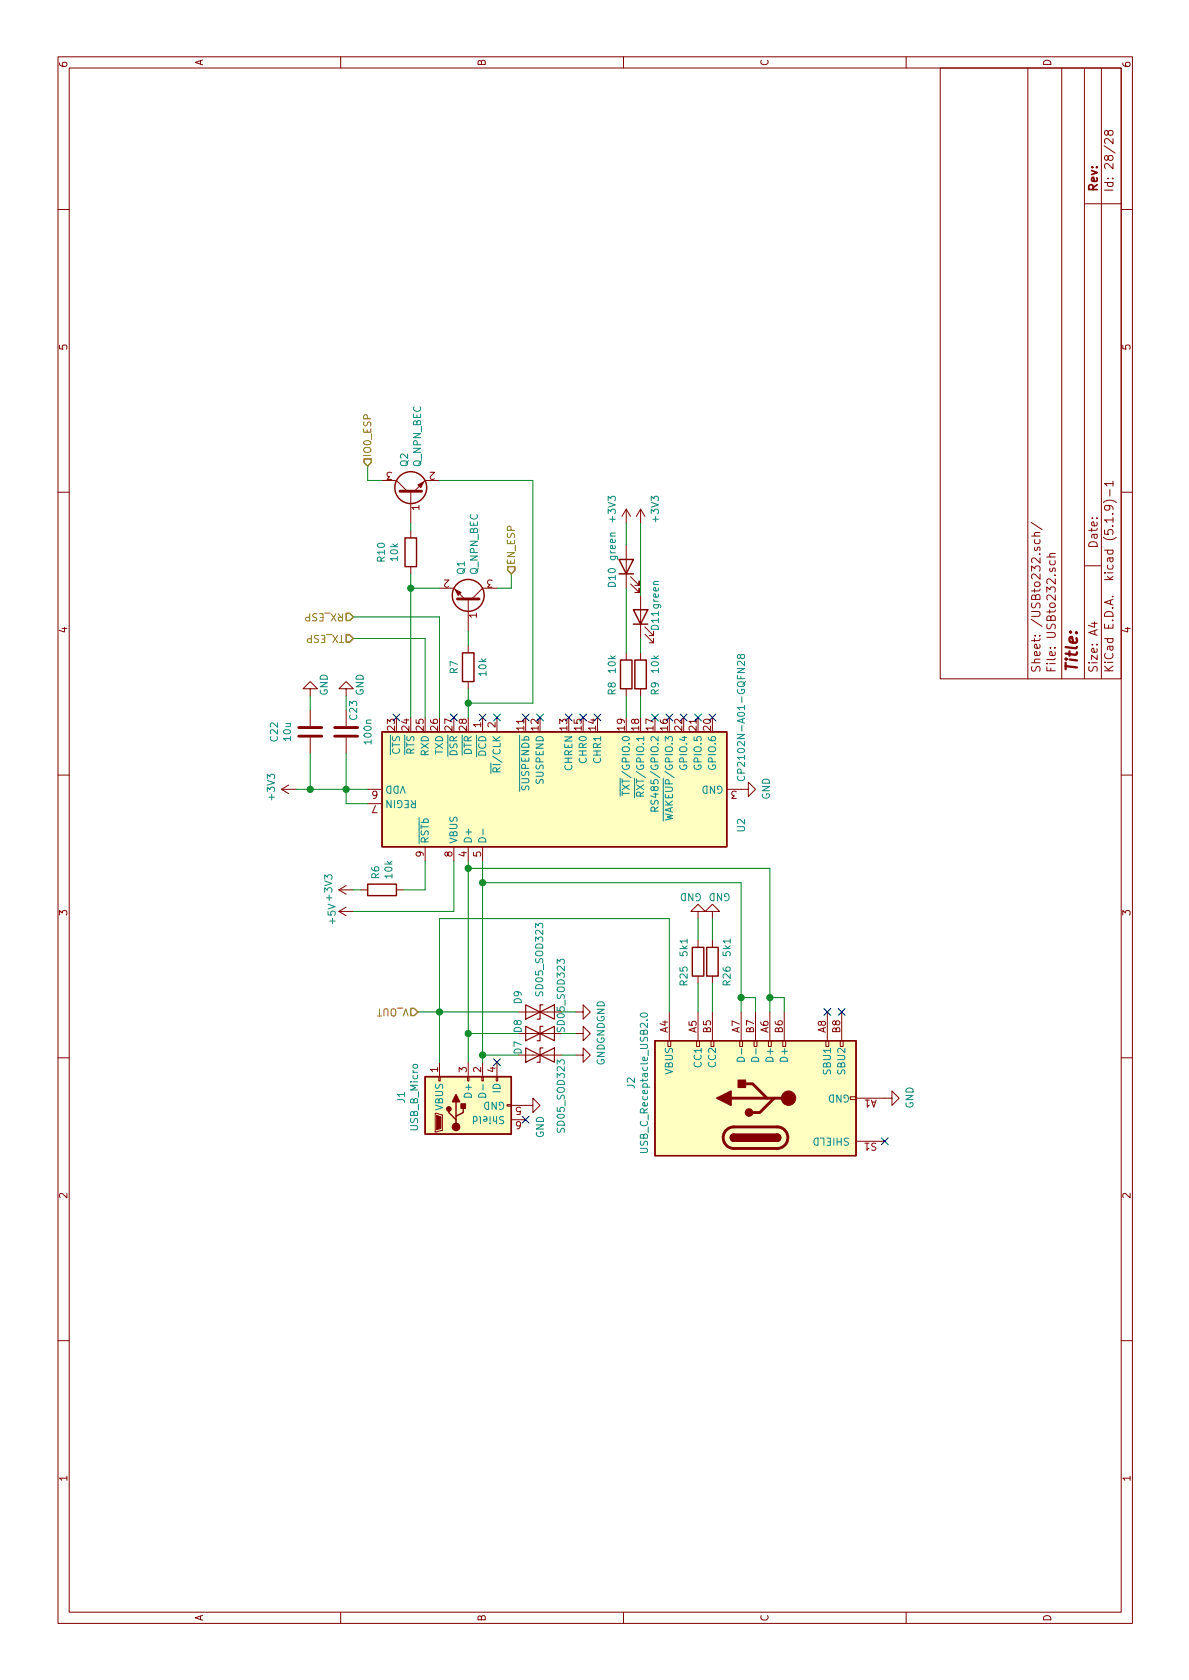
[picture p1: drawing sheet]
EESchema Schematic File Version 4
EELAYER 30 0
EELAYER END
$Descr A4 11693 8268
encoding utf-8
Sheet 28 28
Title ""
Date ""
Rev ""
Comp ""
Comment1 ""
Comment2 ""
Comment3 ""
Comment4 ""
$EndDescr
$Comp
L Logic_KiCad-rescue:USB_B_Micro-Connector J?
U 1 1
P 4000 3250
AR Path="/5FB5E45C" Ref="J?"  Part="1" 
AR Path="/5FBB3550/5FB5E45C" Ref="J1"  Part="1" 
AR Path="/5F78DB3E/5FB5E45C" Ref="J?"  Part="1" 
F 0 "J1" H 4057 3717 50  0000 C CNN
F 1 "USB_B_Micro" H 4057 3626 50  0000 C CNN
F 2 "Connector_USB:USB_Micro-B_Wuerth_629105150521" H 4150 3200 50  0001 C CNN
F 3 "~" H 4150 3200 50  0001 C CNN
F 4 "C319164" H 4000 3250 50  0001 C CNN "LCSC"
F 5 "0;0;0" H 4000 3250 50  0001 C CNN "JLCPCB_CORRECTION"
	1    4000 3250
	1    0    0    -1  
$EndComp
$Comp
L power:GND #PWR032
U 1 1
P 4000 3650
AR Path="/5FBB3550/5FB5E462" Ref="#PWR032"  Part="1" 
AR Path="/5FB5E462" Ref="#PWR?"  Part="1" 
AR Path="/5F78DB3E/5FB5E462" Ref="#PWR?"  Part="1" 
F 0 "#PWR032" H 4000 3400 50  0001 C CNN
F 1 "GND" H 3850 3550 50  0000 C CNN
F 2 "" H 4000 3650 50  0001 C CNN
F 3 "" H 4000 3650 50  0001 C CNN
	1    4000 3650
	1    0    0    -1  
$EndComp
Wire Wire Line
	4300 3350 4350 3350
Wire Wire Line
	4300 3050 4650 3050
$Comp
L Diode:SD05_SOD323 D7
U 1 1
P 4350 3750
AR Path="/5FBB3550/5FB5E46C" Ref="D7"  Part="1" 
AR Path="/5FB5E46C" Ref="D?"  Part="1" 
AR Path="/5F78DB3E/5FB5E46C" Ref="D?"  Part="1" 
F 0 "D7" V 4500 3750 50  0000 R CNN
F 1 "SD05_SOD323" V 4200 4300 50  0000 R CNN
F 2 "Diode_SMD:D_SOD-323" H 4350 3550 50  0001 C CNN
F 3 "https://www.littelfuse.com/~/media/electronics/datasheets/tvs_diode_arrays/littelfuse_tvs_diode_array_sd_c_datasheet.pdf.pdf" H 4350 3750 50  0001 C CNN
F 4 "neosazovat" H 4350 3750 50  0001 C CNN "LCSC"
F 5 "0;0;0" H 4350 3750 50  0001 C CNN "JLCPCB_CORRECTION"
	1    4350 3750
	0    -1   -1   0   
$EndComp
$Comp
L Diode:SD05_SOD323 D8
U 1 1
P 4500 3750
AR Path="/5FBB3550/5FB5E473" Ref="D8"  Part="1" 
AR Path="/5FB5E473" Ref="D?"  Part="1" 
AR Path="/5F78DB3E/5FB5E473" Ref="D?"  Part="1" 
F 0 "D8" V 4650 3750 50  0000 R CNN
F 1 "SD05_SOD323" V 4350 3750 50  0000 R CNN
F 2 "Diode_SMD:D_SOD-323" H 4500 3550 50  0001 C CNN
F 3 "https://www.littelfuse.com/~/media/electronics/datasheets/tvs_diode_arrays/littelfuse_tvs_diode_array_sd_c_datasheet.pdf.pdf" H 4500 3750 50  0001 C CNN
F 4 "neosazovat" H 4500 3750 50  0001 C CNN "LCSC"
F 5 "0;0;0" H 4500 3750 50  0001 C CNN "JLCPCB_CORRECTION"
	1    4500 3750
	0    -1   -1   0   
$EndComp
$Comp
L Diode:SD05_SOD323 D9
U 1 1
P 4650 3750
AR Path="/5FBB3550/5FB5E47A" Ref="D9"  Part="1" 
AR Path="/5FB5E47A" Ref="D?"  Part="1" 
AR Path="/5F78DB3E/5FB5E47A" Ref="D?"  Part="1" 
F 0 "D9" V 4800 3700 50  0000 R CNN
F 1 "SD05_SOD323" V 4650 3650 50  0000 R CNN
F 2 "Diode_SMD:D_SOD-323" H 4650 3550 50  0001 C CNN
F 3 "https://www.littelfuse.com/~/media/electronics/datasheets/tvs_diode_arrays/littelfuse_tvs_diode_array_sd_c_datasheet.pdf.pdf" H 4650 3750 50  0001 C CNN
F 4 "neosazovat" H 4650 3750 50  0001 C CNN "LCSC"
F 5 "0;0;0" H 4650 3750 50  0001 C CNN "JLCPCB_CORRECTION"
	1    4650 3750
	0    -1   -1   0   
$EndComp
$Comp
L power:GND #PWR033
U 1 1
P 4350 4000
AR Path="/5FBB3550/5FB5E480" Ref="#PWR033"  Part="1" 
AR Path="/5FB5E480" Ref="#PWR?"  Part="1" 
AR Path="/5F78DB3E/5FB5E480" Ref="#PWR?"  Part="1" 
F 0 "#PWR033" H 4350 3750 50  0001 C CNN
F 1 "GND" H 4355 3827 50  0000 C CNN
F 2 "" H 4350 4000 50  0001 C CNN
F 3 "" H 4350 4000 50  0001 C CNN
	1    4350 4000
	1    0    0    -1  
$EndComp
$Comp
L power:GND #PWR034
U 1 1
P 4500 4000
AR Path="/5FBB3550/5FB5E486" Ref="#PWR034"  Part="1" 
AR Path="/5FB5E486" Ref="#PWR?"  Part="1" 
AR Path="/5F78DB3E/5FB5E486" Ref="#PWR?"  Part="1" 
F 0 "#PWR034" H 4500 3750 50  0001 C CNN
F 1 "GND" H 4505 3827 50  0000 C CNN
F 2 "" H 4500 4000 50  0001 C CNN
F 3 "" H 4500 4000 50  0001 C CNN
	1    4500 4000
	1    0    0    -1  
$EndComp
$Comp
L power:GND #PWR035
U 1 1
P 4650 4000
AR Path="/5FBB3550/5FB5E48C" Ref="#PWR035"  Part="1" 
AR Path="/5FB5E48C" Ref="#PWR?"  Part="1" 
AR Path="/5F78DB3E/5FB5E48C" Ref="#PWR?"  Part="1" 
F 0 "#PWR035" H 4650 3750 50  0001 C CNN
F 1 "GND" H 4655 3827 50  0000 C CNN
F 2 "" H 4650 4000 50  0001 C CNN
F 3 "" H 4650 4000 50  0001 C CNN
	1    4650 4000
	1    0    0    -1  
$EndComp
Wire Wire Line
	4350 3900 4350 4000
Wire Wire Line
	4500 3900 4500 4000
Wire Wire Line
	4650 3900 4650 4000
Wire Wire Line
	4350 3600 4350 3350
Connection ~ 4350 3350
Wire Wire Line
	4650 3600 4650 3050
Connection ~ 4650 3050
Wire Wire Line
	4500 3600 4500 3250
Connection ~ 4500 3250
Wire Wire Line
	4500 3250 4300 3250
NoConn ~ 4300 3450
Wire Wire Line
	4650 2900 4650 3050
Wire Wire Line
	4500 3250 5650 3250
Wire Wire Line
	4350 3350 5550 3350
Text HLabel 4650 2900 1    50   Input ~ 0
V_OUT
NoConn ~ 3900 3650
$Comp
L Connector:USB_C_Receptacle_USB2.0 J2
U 1 1
P 4050 5250
F 0 "J2" H 4157 6117 50  0000 C CNN
F 1 "USB_C_Receptacle_USB2.0" H 4157 6026 50  0000 C CNN
F 2 "Connector_USB:USB_C_Receptacle_HRO_TYPE-C-31-M-12" H 4200 5250 50  0001 C CNN
F 3 "https://www.usb.org/sites/default/files/documents/usb_type-c.zip" H 4200 5250 50  0001 C CNN
F 4 "1.8;0;180" H 4050 5250 50  0001 C CNN "JLCPCB_CORRECTION"
F 5 "C165948" H 4050 5250 50  0001 C CNN "LCSC"
	1    4050 5250
	1    0    0    -1  
$EndComp
Wire Wire Line
	4650 4650 5300 4650
Wire Wire Line
	5300 4650 5300 3050
Wire Wire Line
	5300 3050 4650 3050
Wire Wire Line
	5550 5150 5550 3350
Wire Wire Line
	5650 5350 5650 3250
$Comp
L power:GND #PWR0226
U 1 1
P 4050 6150
AR Path="/5FBB3550/604B0E91" Ref="#PWR0226"  Part="1" 
AR Path="/604B0E91" Ref="#PWR?"  Part="1" 
AR Path="/5F78DB3E/604B0E91" Ref="#PWR?"  Part="1" 
F 0 "#PWR0226" H 4050 5900 50  0001 C CNN
F 1 "GND" H 4055 5977 50  0000 C CNN
F 2 "" H 4050 6150 50  0001 C CNN
F 3 "" H 4050 6150 50  0001 C CNN
	1    4050 6150
	1    0    0    -1  
$EndComp
NoConn ~ 3750 6150
$Comp
L Device:R R25
U 1 1
P 5000 4850
F 0 "R25" V 4900 4750 50  0000 C CNN
F 1 "5k1" V 4900 4950 50  0000 C CNN
F 2 "Resistor_SMD:R_0402_1005Metric" V 4930 4850 50  0001 C CNN
F 3 "~" H 5000 4850 50  0001 C CNN
F 4 "0;0;0" H 5000 4850 50  0001 C CNN "JLCPCB_CORRECTION"
F 5 "C25905" H 5000 4850 50  0001 C CNN "LCSC"
	1    5000 4850
	0    1    1    0   
$EndComp
$Comp
L Device:R R26
U 1 1
P 5000 4950
F 0 "R26" V 5100 4850 50  0000 C CNN
F 1 "5k1" V 5100 5050 50  0000 C CNN
F 2 "Resistor_SMD:R_0402_1005Metric" V 4930 4950 50  0001 C CNN
F 3 "~" H 5000 4950 50  0001 C CNN
F 4 "0;0;0" H 5000 4950 50  0001 C CNN "JLCPCB_CORRECTION"
F 5 "C25905" H 5000 4950 50  0001 C CNN "LCSC"
	1    5000 4950
	0    1    1    0   
$EndComp
$Comp
L power:GND #PWR0227
U 1 1
P 5300 4850
AR Path="/5FBB3550/604B514C" Ref="#PWR0227"  Part="1" 
AR Path="/604B514C" Ref="#PWR?"  Part="1" 
AR Path="/5F78DB3E/604B514C" Ref="#PWR?"  Part="1" 
F 0 "#PWR0227" H 5300 4600 50  0001 C CNN
F 1 "GND" H 5350 4700 50  0000 C CNN
F 2 "" H 5300 4850 50  0001 C CNN
F 3 "" H 5300 4850 50  0001 C CNN
	1    5300 4850
	0    -1   -1   0   
$EndComp
$Comp
L power:GND #PWR0228
U 1 1
P 5300 4950
AR Path="/5FBB3550/604B5736" Ref="#PWR0228"  Part="1" 
AR Path="/604B5736" Ref="#PWR?"  Part="1" 
AR Path="/5F78DB3E/604B5736" Ref="#PWR?"  Part="1" 
F 0 "#PWR0228" H 5300 4700 50  0001 C CNN
F 1 "GND" H 5250 4800 50  0000 C CNN
F 2 "" H 5300 4950 50  0001 C CNN
F 3 "" H 5300 4950 50  0001 C CNN
	1    5300 4950
	0    -1   -1   0   
$EndComp
Wire Wire Line
	4850 4850 4650 4850
Wire Wire Line
	4650 4950 4850 4950
Wire Wire Line
	5150 4950 5300 4950
Wire Wire Line
	5300 4850 5150 4850
NoConn ~ 4650 5750
NoConn ~ 4650 5850
Wire Wire Line
	5650 5350 4750 5350
Wire Wire Line
	5550 5150 4750 5150
Wire Wire Line
	4650 5250 4750 5250
Wire Wire Line
	4750 5250 4750 5150
Connection ~ 4750 5150
Wire Wire Line
	4750 5150 4650 5150
Wire Wire Line
	4650 5450 4750 5450
Wire Wire Line
	4750 5450 4750 5350
Connection ~ 4750 5350
Wire Wire Line
	4750 5350 4650 5350
Wire Wire Line
	5350 2450 5350 3150
$Comp
L power:+5V #PWR037
U 1 1
P 5350 2450
F 0 "#PWR037" H 5350 2300 50  0001 C CNN
F 1 "+5V" H 5250 2600 50  0000 L CNN
F 2 "" H 5350 2450 50  0001 C CNN
F 3 "" H 5350 2450 50  0001 C CNN
	1    5350 2450
	1    0    0    -1  
$EndComp
$Comp
L power:+3V3 #PWR036
U 1 1
P 5500 2450
F 0 "#PWR036" H 5500 2300 50  0001 C CNN
F 1 "+3V3" H 5515 2623 50  0000 C CNN
F 2 "" H 5500 2450 50  0001 C CNN
F 3 "" H 5500 2450 50  0001 C CNN
	1    5500 2450
	1    0    0    -1  
$EndComp
Wire Wire Line
	5500 2800 5500 2950
Wire Wire Line
	5500 2450 5500 2500
$Comp
L Device:R R6
U 1 1
P 5500 2650
F 0 "R6" H 5570 2696 50  0000 L CNN
F 1 "10k" H 5570 2605 50  0000 L CNN
F 2 "Resistor_SMD:R_0402_1005Metric" V 5430 2650 50  0001 C CNN
F 3 "~" H 5500 2650 50  0001 C CNN
F 4 "C25744" H 5500 2650 50  0001 C CNN "LCSC"
F 5 "0;0;0" H 5500 2650 50  0001 C CNN "JLCPCB_CORRECTION"
	1    5500 2650
	1    0    0    -1  
$EndComp
Connection ~ 5650 3250
Connection ~ 5550 3350
Wire Wire Line
	5350 3150 5700 3150
$Comp
L power:GND #PWR?
U 1 1
P 6850 2400
F 0 "#PWR?" H 6850 2150 50  0001 C CNN
F 1 "GND" V 6750 2400 50  0000 R CNN
F 2 "" H 6850 2400 50  0001 C CNN
F 3 "" H 6850 2400 50  0001 C CNN
	1    6850 2400
	0    -1   -1   0   
$EndComp
Wire Wire Line
	6750 2150 6850 2150
NoConn ~ 6700 4950
NoConn ~ 6700 4850
NoConn ~ 6700 4750
NoConn ~ 6700 4650
NoConn ~ 6700 4550
NoConn ~ 6700 4150
NoConn ~ 6700 4050
NoConn ~ 6700 3950
NoConn ~ 6700 3450
NoConn ~ 6700 3350
NoConn ~ 6700 3150
NoConn ~ 6700 2750
Wire Wire Line
	5650 3250 5700 3250
Wire Wire Line
	5550 3350 5700 3350
Wire Wire Line
	6700 4350 6850 4350
Text HLabel 7250 2450 1    50   Input ~ 0
TX_ESP
Wire Wire Line
	7250 2450 7250 2950
Wire Wire Line
	6700 3050 7400 3050
Wire Wire Line
	6700 2950 7250 2950
Wire Wire Line
	7400 2450 7400 3050
$Comp
L power:GND #PWR040
U 1 1
P 6850 2150
F 0 "#PWR040" H 6850 1900 50  0001 C CNN
F 1 "GND" V 6750 2150 50  0000 R CNN
F 2 "" H 6850 2150 50  0001 C CNN
F 3 "" H 6850 2150 50  0001 C CNN
	1    6850 2150
	0    -1   -1   0   
$EndComp
$Comp
L Device:C C22
U 1 1
P 6600 2150
F 0 "C22" V 6348 2150 50  0000 C CNN
F 1 "10u" V 6439 2150 50  0000 C CNN
F 2 "Capacitor_SMD:C_0402_1005Metric" H 6638 2000 50  0001 C CNN
F 3 "~" H 6600 2150 50  0001 C CNN
F 4 "C15525" H 6600 2150 50  0001 C CNN "LCSC"
F 5 "0;0;0" H 6600 2150 50  0001 C CNN "JLCPCB_CORRECTION"
	1    6600 2150
	0    1    1    0   
$EndComp
Wire Wire Line
	6450 2150 6200 2150
$Comp
L power:+3V3 #PWR042
U 1 1
P 8050 4450
F 0 "#PWR042" H 8050 4300 50  0001 C CNN
F 1 "+3V3" V 8150 4550 50  0000 C CNN
F 2 "" H 8050 4450 50  0001 C CNN
F 3 "" H 8050 4450 50  0001 C CNN
	1    8050 4450
	0    1    1    0   
$EndComp
$Comp
L power:+3V3 #PWR041
U 1 1
P 8050 4350
F 0 "#PWR041" H 8050 4200 50  0001 C CNN
F 1 "+3V3" V 7950 4450 50  0000 C CNN
F 2 "" H 8050 4350 50  0001 C CNN
F 3 "" H 8050 4350 50  0001 C CNN
	1    8050 4350
	0    1    1    0   
$EndComp
$Comp
L Device:Q_NPN_BEC Q1
U 1 1
P 7500 3250
F 0 "Q1" H 7691 3204 50  0000 L CNN
F 1 "Q_NPN_BEC" H 7691 3295 50  0000 L CNN
F 2 "Package_TO_SOT_SMD:SOT-23" H 7700 3350 50  0001 C CNN
F 3 "~" H 7500 3250 50  0001 C CNN
F 4 "C20526" H 7500 3250 50  0001 C CNN "LCSC"
F 5 "0;0;180" H 7500 3250 50  0001 C CNN "JLCPCB_CORRECTION"
	1    7500 3250
	1    0    0    1   
$EndComp
$Comp
L Device:Q_NPN_BEC Q2
U 1 1
P 8250 2850
F 0 "Q2" H 8441 2896 50  0000 L CNN
F 1 "Q_NPN_BEC" H 8441 2805 50  0000 L CNN
F 2 "Package_TO_SOT_SMD:SOT-23" H 8450 2950 50  0001 C CNN
F 3 "~" H 8250 2850 50  0001 C CNN
F 4 "C20526" H 8250 2850 50  0001 C CNN "LCSC"
F 5 "0;0;180" H 8250 2850 50  0001 C CNN "JLCPCB_CORRECTION"
	1    8250 2850
	1    0    0    -1  
$EndComp
Wire Wire Line
	6700 3250 6800 3250
Wire Wire Line
	6700 2850 7600 2850
NoConn ~ 6700 3650
NoConn ~ 6700 3750
Wire Wire Line
	6850 4450 6700 4450
Wire Wire Line
	6100 2400 6100 2550
Wire Wire Line
	6200 2400 6100 2400
$Comp
L Interface_USB:CP2102N-A01-GQFN28 U2
U 1 1
P 6200 3850
F 0 "U2" H 5950 2550 50  0000 C CNN
F 1 "CP2102N-A01-GQFN28" H 6700 2550 50  0000 C CNN
F 2 "Package_DFN_QFN:QFN-28-1EP_5x5mm_P0.5mm_EP3.35x3.35mm" H 6650 2650 50  0001 L CNN
F 3 "https://www.silabs.com/documents/public/data-sheets/cp2102n-datasheet.pdf" H 6250 3100 50  0001 C CNN
F 4 "C6568" H 6200 3850 50  0001 C CNN "LCSC"
F 5 "0;0;270" H 6200 3850 50  0001 C CNN "JLCPCB_CORRECTION"
	1    6200 3850
	1    0    0    -1  
$EndComp
Wire Wire Line
	7250 4450 7150 4450
Wire Wire Line
	7600 4350 7150 4350
Wire Wire Line
	8050 4450 7550 4450
Wire Wire Line
	8050 4350 7900 4350
$Comp
L Device:LED D11
U 1 1
P 7400 4450
F 0 "D11" H 7300 4350 50  0000 L CNN
F 1 "green" H 7450 4350 50  0000 L CNN
F 2 "LED_SMD:LED_0603_1608Metric" H 7400 4450 50  0001 C CNN
F 3 "~" H 7400 4450 50  0001 C CNN
F 4 "C72043" H 7400 4450 50  0001 C CNN "LCSC"
F 5 "0;0;0" H 7400 4450 50  0001 C CNN "JLCPCB_CORRECTION"
	1    7400 4450
	1    0    0    -1  
$EndComp
$Comp
L Device:LED D10
U 1 1
P 7750 4350
F 0 "D10" H 7750 4450 50  0000 R CNN
F 1 "green" H 8000 4450 50  0000 R CNN
F 2 "LED_SMD:LED_0603_1608Metric" H 7750 4350 50  0001 C CNN
F 3 "~" H 7750 4350 50  0001 C CNN
F 4 "C72043" H 7750 4350 50  0001 C CNN "LCSC"
F 5 "0;0;0" H 7750 4350 50  0001 C CNN "JLCPCB_CORRECTION"
	1    7750 4350
	1    0    0    -1  
$EndComp
$Comp
L Device:R R9
U 1 1
P 7000 4450
F 0 "R9" V 7100 4300 50  0000 L CNN
F 1 "10k" V 7100 4450 50  0000 L CNN
F 2 "Resistor_SMD:R_0402_1005Metric" V 6930 4450 50  0001 C CNN
F 3 "~" H 7000 4450 50  0001 C CNN
F 4 "C25744" H 7000 4450 50  0001 C CNN "LCSC"
F 5 "0;0;0" H 7000 4450 50  0001 C CNN "JLCPCB_CORRECTION"
	1    7000 4450
	0    1    1    0   
$EndComp
$Comp
L Device:R R8
U 1 1
P 7000 4350
F 0 "R8" V 6900 4200 50  0000 L CNN
F 1 "10k" V 6900 4350 50  0000 L CNN
F 2 "Resistor_SMD:R_0402_1005Metric" V 6930 4350 50  0001 C CNN
F 3 "~" H 7000 4350 50  0001 C CNN
F 4 "C25744" H 7000 4350 50  0001 C CNN "LCSC"
F 5 "0;0;0" H 7000 4350 50  0001 C CNN "JLCPCB_CORRECTION"
	1    7000 4350
	0    1    1    0   
$EndComp
Wire Wire Line
	7600 3550 7700 3550
Wire Wire Line
	7600 3450 7600 3550
Wire Wire Line
	7600 2850 7600 3050
Connection ~ 7600 2850
Wire Wire Line
	7600 2850 7700 2850
Wire Wire Line
	7200 3250 7300 3250
Wire Wire Line
	6850 2400 6750 2400
Wire Wire Line
	6200 2400 6200 2550
Connection ~ 6200 2400
Wire Wire Line
	6200 2150 6200 2400
Wire Wire Line
	6450 2400 6200 2400
Connection ~ 6200 2150
$Comp
L Device:C C23
U 1 1
P 6600 2400
F 0 "C23" V 6650 2550 50  0000 C CNN
F 1 "100n" V 6750 2400 50  0000 C CNN
F 2 "Capacitor_SMD:C_0402_1005Metric" H 6638 2250 50  0001 C CNN
F 3 "~" H 6600 2400 50  0001 C CNN
F 4 "C1525" H 6600 2400 50  0001 C CNN "LCSC"
F 5 "0;0;0" H 6600 2400 50  0001 C CNN "JLCPCB_CORRECTION"
	1    6600 2400
	0    1    1    0   
$EndComp
Wire Wire Line
	6200 2050 6200 2150
$Comp
L power:+3V3 #PWR038
U 1 1
P 6200 2050
F 0 "#PWR038" H 6200 1900 50  0001 C CNN
F 1 "+3V3" H 6215 2223 50  0000 C CNN
F 2 "" H 6200 2050 50  0001 C CNN
F 3 "" H 6200 2050 50  0001 C CNN
	1    6200 2050
	1    0    0    -1  
$EndComp
Wire Wire Line
	5500 2950 5700 2950
Text HLabel 8450 2550 2    50   Input ~ 0
IO0_ESP
Wire Wire Line
	8350 2550 8450 2550
Wire Wire Line
	8350 2650 8350 2550
Connection ~ 6800 3250
Wire Wire Line
	6800 3700 6800 3250
Wire Wire Line
	8350 3700 6800 3700
Wire Wire Line
	8350 3050 8350 3700
Wire Wire Line
	8000 2850 8050 2850
$Comp
L Device:R R10
U 1 1
P 7850 2850
F 0 "R10" V 7643 2850 50  0000 C CNN
F 1 "10k" V 7734 2850 50  0000 C CNN
F 2 "Resistor_SMD:R_0402_1005Metric" V 7780 2850 50  0001 C CNN
F 3 "~" H 7850 2850 50  0001 C CNN
F 4 "C25744" H 7850 2850 50  0001 C CNN "LCSC"
F 5 "0;0;0" H 7850 2850 50  0001 C CNN "JLCPCB_CORRECTION"
	1    7850 2850
	0    1    1    0   
$EndComp
Text HLabel 7700 3550 2    50   Input ~ 0
EN_ESP
Wire Wire Line
	6900 3250 6800 3250
$Comp
L Device:R R7
U 1 1
P 7050 3250
F 0 "R7" V 6950 3250 50  0000 C CNN
F 1 "10k" V 7150 3250 50  0000 C CNN
F 2 "Resistor_SMD:R_0402_1005Metric" V 6980 3250 50  0001 C CNN
F 3 "~" H 7050 3250 50  0001 C CNN
F 4 "C25744" H 7050 3250 50  0001 C CNN "LCSC"
F 5 "0;0;0" H 7050 3250 50  0001 C CNN "JLCPCB_CORRECTION"
	1    7050 3250
	0    1    1    0   
$EndComp
$Comp
L power:GND #PWR039
U 1 1
P 6200 5150
F 0 "#PWR039" H 6200 4900 50  0001 C CNN
F 1 "GND" H 6205 4977 50  0000 C CNN
F 2 "" H 6200 5150 50  0001 C CNN
F 3 "" H 6200 5150 50  0001 C CNN
	1    6200 5150
	1    0    0    -1  
$EndComp
Text HLabel 7400 2450 1    50   Input ~ 0
RX_ESP
$EndSCHEMATC
